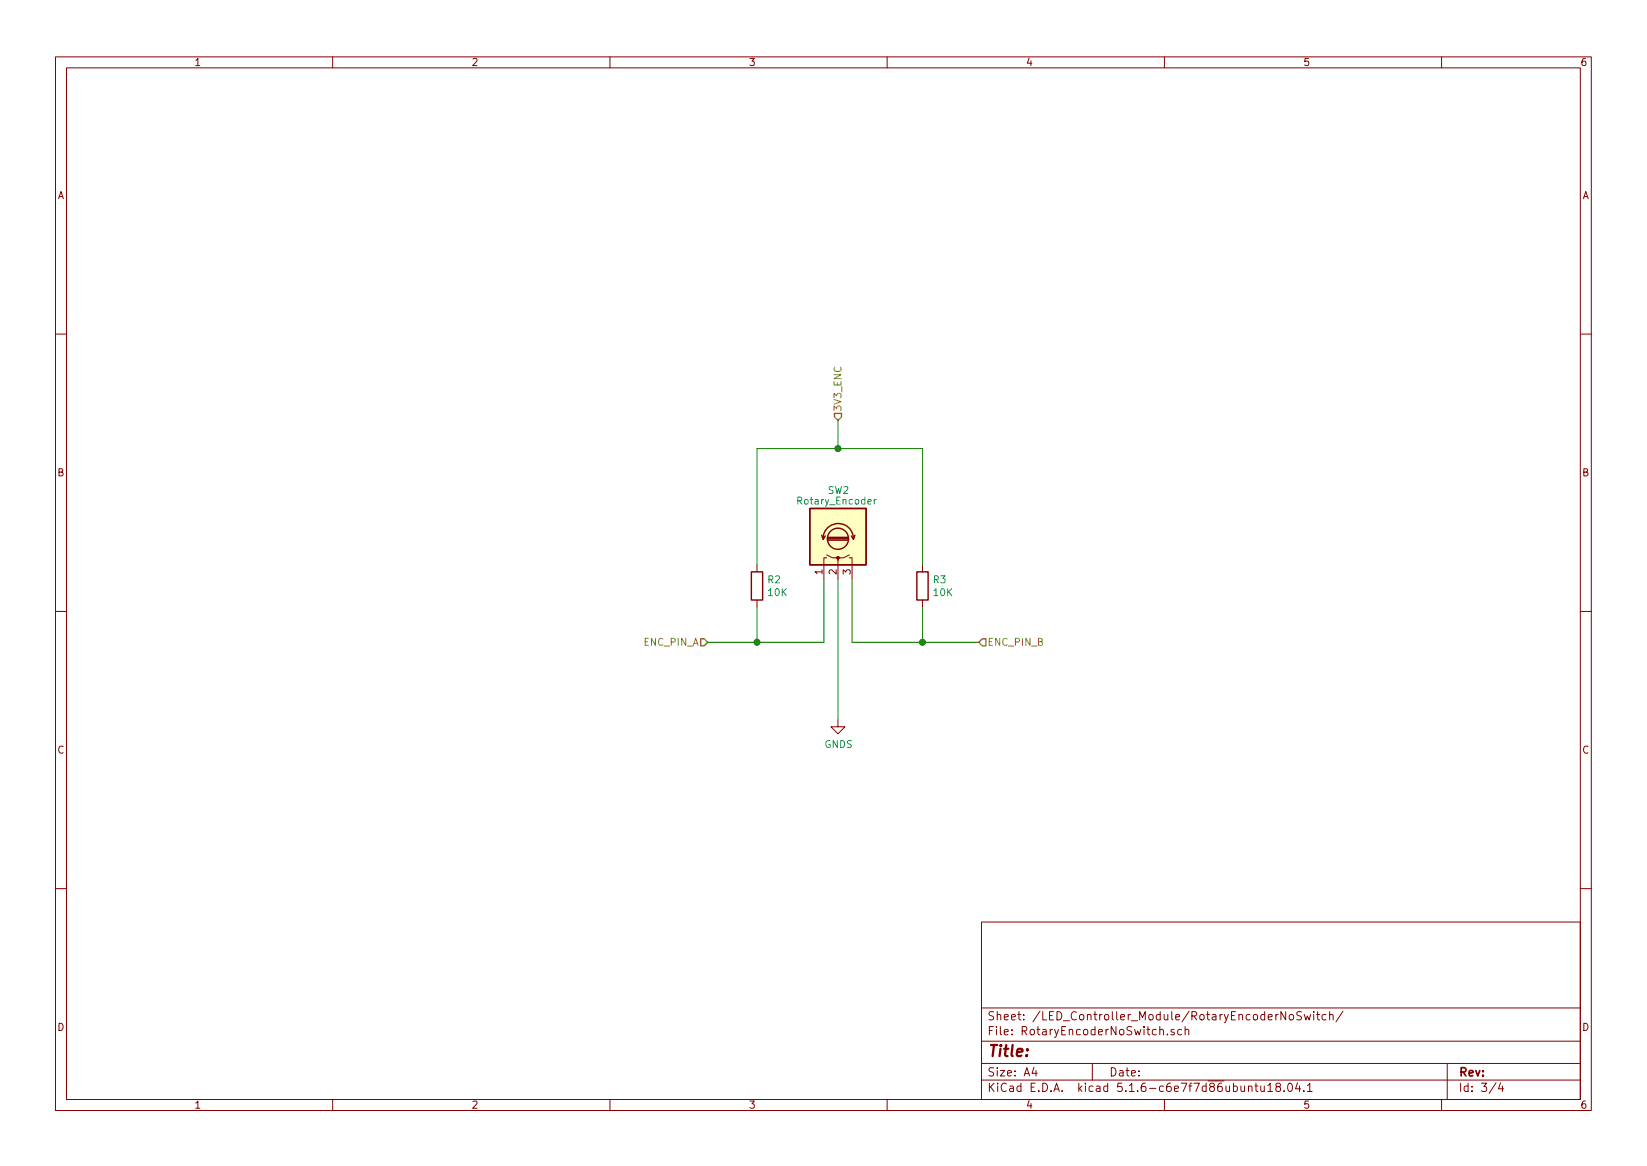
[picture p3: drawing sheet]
EESchema Schematic File Version 4
EELAYER 30 0
EELAYER END
$Descr A4 11693 8268
encoding utf-8
Sheet 3 4
Title ""
Date ""
Rev ""
Comp ""
Comment1 ""
Comment2 ""
Comment3 ""
Comment4 ""
$EndDescr
Wire Wire Line
	5850 4100 5850 4550
Wire Wire Line
	5850 4550 5375 4550
Text HLabel 5025 4550 0    50   Input ~ 0
ENC_PIN_A
Wire Wire Line
	6050 4100 6050 4550
Wire Wire Line
	6050 4550 6550 4550
Text HLabel 6950 4550 2    50   Input ~ 0
ENC_PIN_B
Wire Wire Line
	5950 4100 5950 5100
$Comp
L power:GNDS #PWR03
U 1 1
P 5950 5100
F 0 "#PWR03" H 5950 4850 50  0001 C CNN
F 1 "GNDS" H 5955 4927 50  0000 C CNN
F 2 "" H 5950 5100 50  0001 C CNN
F 3 "" H 5950 5100 50  0001 C CNN
	1    5950 5100
	1    0    0    -1  
$EndComp
$Comp
L Device:R R2
U 1 1
P 5375 4150
F 0 "R2" H 5445 4196 50  0000 L CNN
F 1 "10K" H 5445 4105 50  0000 L CNN
F 2 "Resistor_SMD:R_0805_2012Metric_Pad1.15x1.40mm_HandSolder" V 5305 4150 50  0001 C CNN
F 3 "~" H 5375 4150 50  0001 C CNN
	1    5375 4150
	1    0    0    -1  
$EndComp
Wire Wire Line
	5375 4300 5375 4550
Connection ~ 5375 4550
Wire Wire Line
	5375 4550 5025 4550
Wire Wire Line
	5375 4000 5375 3175
$Comp
L Device:R R3
U 1 1
P 6550 4150
F 0 "R3" H 6620 4196 50  0000 L CNN
F 1 "10K" H 6620 4105 50  0000 L CNN
F 2 "Resistor_SMD:R_0805_2012Metric_Pad1.15x1.40mm_HandSolder" V 6480 4150 50  0001 C CNN
F 3 "~" H 6550 4150 50  0001 C CNN
	1    6550 4150
	1    0    0    -1  
$EndComp
Wire Wire Line
	6550 4300 6550 4550
Wire Wire Line
	6550 4000 6550 3175
Wire Wire Line
	5375 3175 5950 3175
Connection ~ 6550 4550
Wire Wire Line
	6550 4550 6950 4550
Wire Wire Line
	5950 3175 5950 2975
Connection ~ 5950 3175
Wire Wire Line
	5950 3175 6550 3175
Text HLabel 5950 2975 1    50   Input ~ 0
3V3_ENC
$Comp
L RotaryEncoder:Rotary_Encoder SW2
U 1 1
P 5950 3800
F 0 "SW2" V 6275 3875 50  0000 R CNN
F 1 "Rotary_Encoder" V 6200 4100 50  0000 R CNN
F 2 "Connector_PinHeader_2.54mm:PinHeader_1x03_P2.54mm_Vertical" H 5800 3960 50  0001 C CNN
F 3 "~" H 5950 4060 50  0001 C CNN
	1    5950 3800
	0    -1   -1   0   
$EndComp
$EndSCHEMATC
